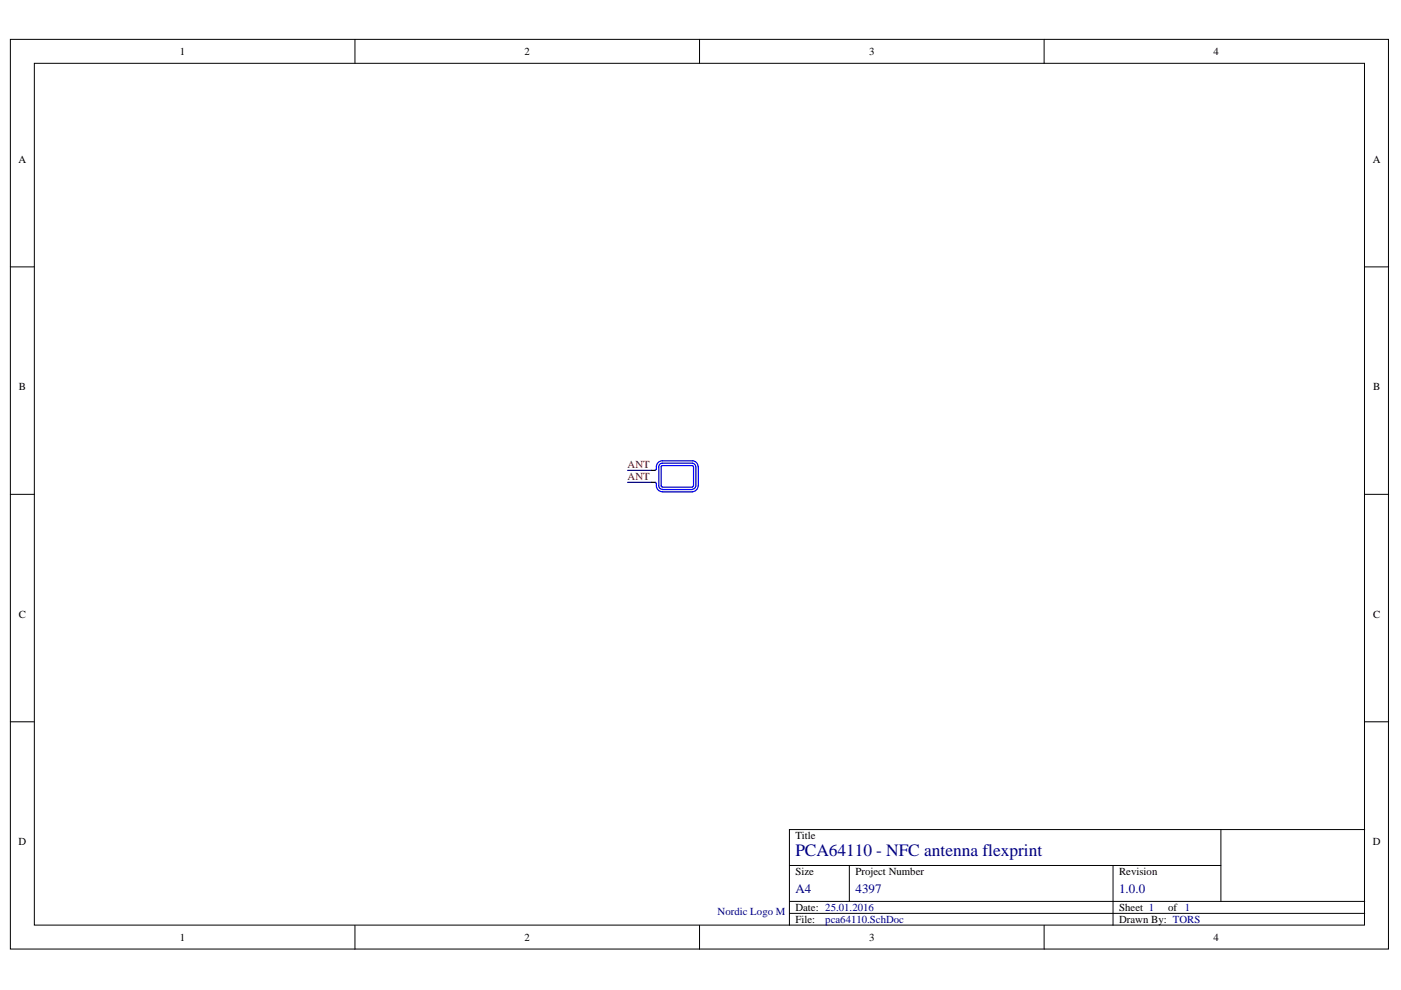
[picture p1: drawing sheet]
<svg xmlns="http://www.w3.org/2000/svg" width="297mm" height="210mm" viewBox="0 0 297 210" stroke-linecap="round" stroke-linejoin="round" font-family="sans-serif">
<g fill="#fff" stroke="#000" stroke-width=".21">
<path d="M2.2 8.3h292.2v192.9h-292.2z"/>
<path d="M7.3 13.4h282v182.7h-282z"/>
</g>
<g fill="none" stroke="#000" stroke-width=".21">
<path d="M75.3 8.3v5.1M148.3 8.3v5.1M221.4 8.3v5.1M2.2 56.6h5.1M289.3 56.6h5.1M2.2 104.8h5.1M289.3 104.8h5.1M2.2 153h5.1M289.3 153h5.1M258.9 175.9v15.2M289.3 175.9h-121.9v20.3M75.3 196.2v5.1"/>
<path d="M148.3 196.2v5.1M167.4 193.7h121.9M167.4 183.5h91.5M167.4 191.1h121.9M180.1 183.5v7.6M221.4 196.2v5.1M236 183.5v12.7"/>
</g>
<path d="M133.1 99.7h5.1M133.1 102.3h5.1" fill="none" stroke="#000080" stroke-width=".25"/>
<g fill="none" stroke="#00f" stroke-width=".25">
<path d="M139.1 99.5l-.2 .2M147 99l-.2-.3-6.5 .1-.1 4.2 .2 .2M147 99v4M147.5 99a.74 .74 0 0 0-.7-.8h-6.4a.74 .74 0 0 0-.7 .8v4a.74 .74 0 0 0 .7 .7M147.6 99v4M148 99a1.24 1.24 0 0 0-1.2-1.3h-6.4a1.4 1.4 0 0 0-1.2 1.8M148.1 99v4M138.9 102.3l.2 .2M139.2 102.5a1.35 1.35 0 0 0 1.2 1.8M140.4 103.3h6.4M140.4 103.8h6.4M140.4 104.3h6.4"/>
<path d="M147 103l-.2 .2M147.5 103a.74 .74 0 0 1-.7 .7M148 103a1.24 1.24 0 0 1-1.2 1.3"/>
</g>
<path d="M138.2 99.7h.7M138.2 102.3h.7" fill="none" stroke="#000" stroke-width=".25"/>
<text font-size="3.7" fill="#000080" x="168.6" y="181.4">PCA64110 - NFC antenna flexprint</text>
<g font-size="2.7" fill="#000080">
<text x="168.6" y="189.2">A4</text>
<text x="181.4" y="189.2">4397</text>
<text x="237.3" y="189.2">1.0.0</text>
</g>
<g font-size="2.3">
<text x="38.1" y="11.7">1</text>
<text x="111.2" y="11.7">2</text>
<text x="184.3" y="11.7">3</text>
<text x="257.3" y="11.7">4</text>
<text x="3.9" y="34.5">A</text>
<text x="291.1" y="34.5">A</text>
<text x="4" y="82.7">B</text>
<text x="291.1" y="82.7">B</text>
<text x="4" y="131">C</text>
<text x="291.1" y="131">C</text>
<text x="3.9" y="179.2">D</text>
<text x="168.6" y="177.9">Title</text>
<text x="291.1" y="179.2">D</text>
<text x="168.6" y="185.6">Size</text>
<text x="181.4" y="185.6">Project Number</text>
<text x="237.3" y="185.6">Revision</text>
<text x="168.6" y="193.2">Date: 25.01.2016</text>
<text x="168.6" y="195.7">File:</text>
<text x="237.3" y="193.2">Sheet 1</text>
<text x="237.3" y="195.7">Drawn By: TORS</text>
<text x="247.7" y="193.2">of 1</text>
<text x="38.1" y="199.5">1</text>
<text x="111.2" y="199.5">2</text>
<text x="184.3" y="199.5">3</text>
<text x="257.3" y="199.5">4</text>
</g>
<g font-size="2.3" fill="#800000">
<text x="133.1" y="99.2">ANT</text>
<text x="133.1" y="101.8">ANT</text>
</g>
<g font-size="2.3" fill="#000080">
<text x="152.1" y="193.9">Nordic Logo M</text>
<text x="175" y="195.7">pca64110.SchDoc</text>
</g>
</svg>
